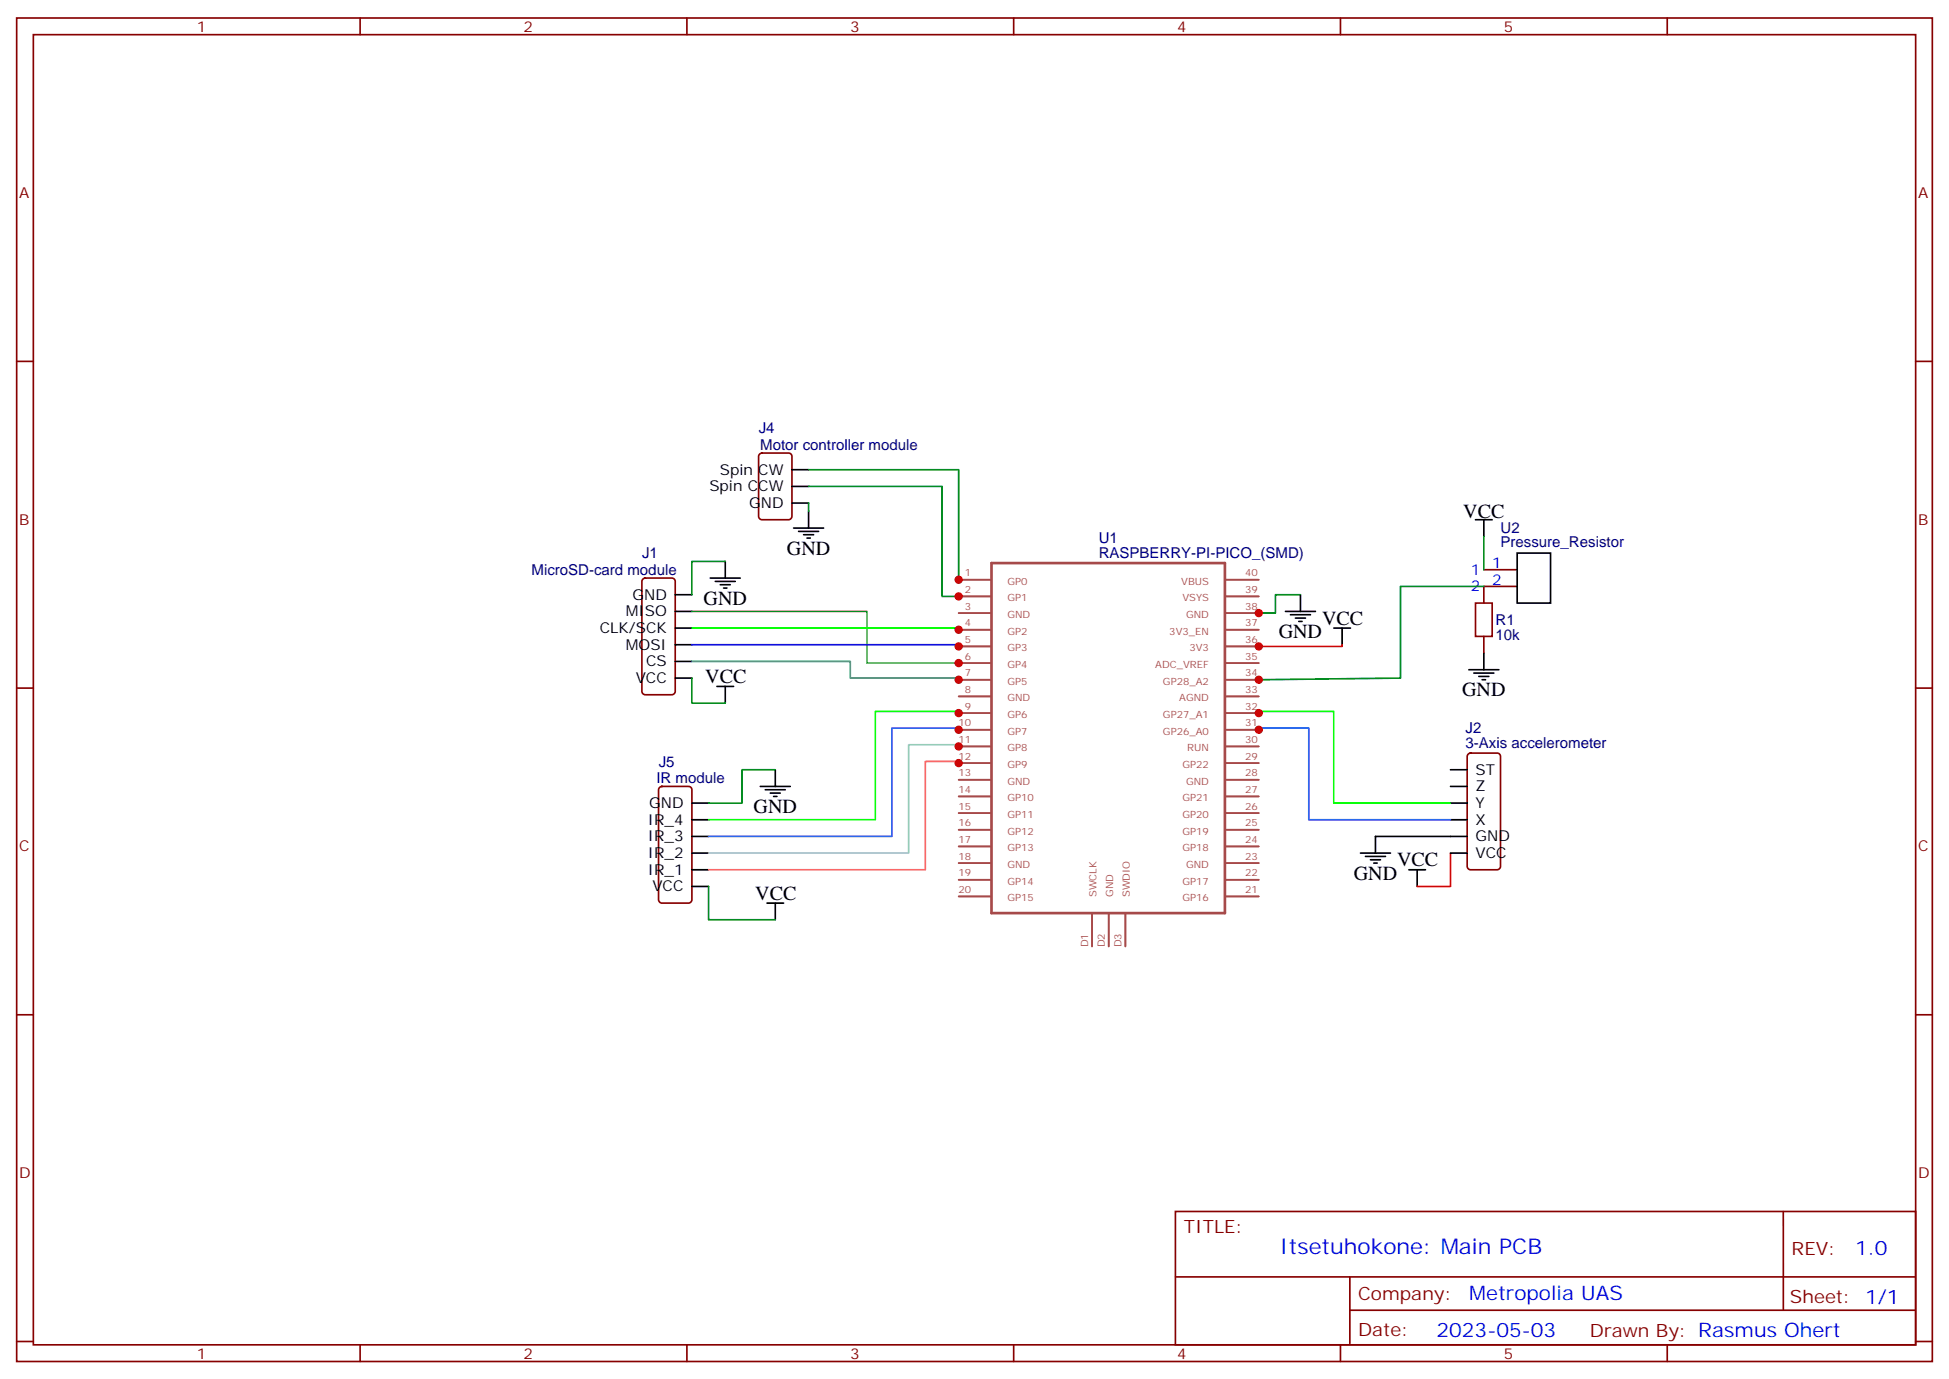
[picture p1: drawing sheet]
<svg xmlns="http://www.w3.org/2000/svg" width="412mm" height="292mm" viewBox="0 0 412 292" stroke-linecap="round" stroke-linejoin="round" font-family="sans-serif">
<g fill="none" stroke="#870000" stroke-width=".35">
<path d="M3.5 3.8h405.4v284.3h-405.4zM7.1 7.3h398.2v277.3h-398.2zM76.2 3.8v3.5M145.3 3.8v3.5M214.5 3.8v3.5M283.6 3.8v3.5M352.8 3.8v3.5M3.5 76.5h3.6M405.3 76.5h3.6M160.7 96.1l.5-.2h5.7a.71 .71 0 0 1 .7 .7v12.7a.76 .76 0 0 1-.7 .7h-5.7a.76 .76 0 0 1-.7-.7v-12.7zM136.1 122.5l.4-.2h5.7a.71 .71 0 0 1 .7 .7v23.3a.76 .76 0 0 1-.7 .7h-5.7a.76 .76 0 0 1-.7-.7v-23.3zM314 120.6h7"/>
<path d="M314 134.7v3.5M321 124.1h-7v3.5M3.5 145.6h3.6M310.7 159.6l.4-.2h5.7a.71 .71 0 0 1 .7 .7v23.3a.76 .76 0 0 1-.7 .7h-5.7a.76 .76 0 0 1-.7-.7v-23.3zM405.3 145.6h3.6M139.6 166.6l.5-.2h5.6a.71 .71 0 0 1 .7 .7v23.3a.76 .76 0 0 1-.7 .7h-5.6a.76 .76 0 0 1-.8-.7v-23.3zM3.5 214.8h3.6M405.3 214.8h3.6M248.7 256.4h156.6v28.2h-156.6zM377.3 256.4v20.9M248.7 270.2h156.5M285.6 277.3h119.6"/>
<path d="M285.6 270.2v14.2M3.5 283.9h3.6M76.2 284.6v3.5M145.3 284.6v3.5M214.5 284.6v3.5M283.6 284.6v3.5M352.8 284.6v3.5M405.3 283.9h3.6"/>
</g>
<g fill="none" stroke="#a64a4a" stroke-width=".35">
<path d="M202.8 122.7h7M202.8 126.2h7M202.8 129.8h7M202.8 133.3h7M202.8 136.8h7M259.4 122.7h6.9M259.4 126.2h6.9M259.4 129.8h6.9M259.4 133.3h6.9M259.4 136.8h6.9M202.8 140.3h7M202.8 143.9h7"/>
<path d="M202.8 147.4h7M202.8 154.4h7M202.8 150.9h7M202.8 158h7M259.4 140.3h6.9M259.4 143.9h6.9M259.4 147.4h6.9M259.4 154.4h6.9M259.4 150.9h6.9M259.4 158h6.9M202.8 165h7M202.8 161.5h7"/>
<path d="M202.8 168.6h7M202.8 172.1h7M202.8 175.6h7M202.8 179.1h7M259.4 165h6.9M259.4 161.5h6.9M259.4 168.6h6.9M259.4 172.1h6.9M259.4 175.6h6.9M259.4 179.1h6.9M202.8 182.7h7M202.8 186.2h7"/>
<path d="M202.8 189.7h7M231.1 193.4v6.9M234.6 193.4v6.9M238.1 193.4v6.9M259.4 182.7h6.9M259.4 186.2h6.9M259.4 189.7h6.9"/>
</g>
<path d="M209.8 119.2h49.4v74.1h-49.4z" fill="none" stroke="#a64a4a" stroke-width=".56"/>
<g fill="none" stroke="#000" stroke-width=".35">
<path d="M167.6 99.4h3.5M153.5 118.8v3.5M167.6 106.5h3.5M167.6 102.9h3.5M167.9 111.8h6.4M169 112.5h4.2M170 113.2h2.2M170.7 113.9h.7M171.1 108.2v3.6M312.2 110h3.5M314 110v3.5M321 117.1h7.1v10.5h-7.1z"/>
<path d="M142.9 132.9h3.5M142.9 129.4h3.5M142.9 140h3.5M142.9 136.5h3.5M142.9 125.9h3.5M150.3 122.3h6.3M151.3 123h4.3M152.4 123.8h2.1M153.1 124.5h.7M272 129.4h6.3M273 130.1h4.3M274.1 130.8h2.1"/>
<path d="M274.8 131.5h.7M275.2 125.9v3.5M282.2 132.9h3.6M284 132.9v3.6M314 138.2v3.5M142.9 143.5h3.5M151.7 145.3h3.5M153.5 145.3v3.5M310.8 141.7h6.3M311.9 142.5h4.2M312.9 143.2h2.1M313.6 143.9h.7"/>
<path d="M146.4 177h3.5M146.4 170h3.5M146.4 173.5h3.5M160.9 166.4h6.3M161.9 167.1h4.3M163 167.9h2.1M163.7 168.6h.7M164 162.9v3.5M306.9 162.9h3.5M306.9 166.4h3.5M306.9 170h3.5M306.9 173.5h3.5"/>
<path d="M310.4 177h-19.4v3.6M146.4 184.1h3.5M146.4 180.6h3.5M146.4 187.6h3.5M162.3 191.1h3.5M164 191.1v3.6M287.9 180.6h6.3M288.9 181.3h4.3M290 182h2.1M290.7 182.7h.7M298.1 184.1h3.5M299.9 184.1v3.5"/>
<path d="M306.9 180.6h3.5"/>
</g>
<path d="M284 136.5v.3h-17.7M306.9 180.6v7h-7" fill="none" stroke="#f00" stroke-width=".35"/>
<path d="M171.1 99.4h31.7v23.3M153.5 118.8h-7.1v7.1M171.1 102.9h28.2v23.3h3.5M171.1 106.5v1.7M314 113.5v7.1M275.2 125.9h-5.3v3.9h-3.6M314 124.1h-17.7v19.4l-30 .4M146.4 143.5v5.3h7.1M164 162.9h-7v7.1h-7.1M149.9 187.6v7.1h14.1" fill="none" stroke="#008700" stroke-width=".35"/>
<path d="M312.2 127.6h3.5v7.1h-3.5z" fill="none" stroke="#a10000" stroke-width=".35"/>
<path d="M146.4 129.4h37v10.9h19.4" fill="none" stroke="#690" stroke-width=".35"/>
<path d="M146.4 140h33.5v3.5h22.9v.4" fill="none" stroke="#099" stroke-width=".35"/>
<path d="M146.4 132.9h56.4v.4M202.8 150.9v-.3h-17.6v22.9h-35.3M266.3 150.9v-.3h15.9v19.4h24.7" fill="none" stroke="#0f0" stroke-width=".35"/>
<path d="M202.8 154.4v-.3h-14.1v22.9h-38.8" fill="none" stroke="#36f" stroke-width=".35"/>
<path d="M202.8 158v-.4h-10.5v23h-42.4" fill="none" stroke="#9cc" stroke-width=".35"/>
<path d="M202.8 161.5v-.4h-7v23h-45.9" fill="none" stroke="#f66" stroke-width=".35"/>
<path d="M146.4 136.5h56.4v.3" fill="none" stroke="#00f" stroke-width=".35"/>
<path d="M266.3 154.4v-.3h10.6v19.4h30" fill="none" stroke="#06f" stroke-width=".35"/>
<g fill="#c00">
<circle cx="266.3" cy="136.8" r=".88"/>
<circle cx="266.3" cy="143.9" r=".88"/>
<circle cx="202.8" cy="122.7" r=".88"/>
<circle cx="202.8" cy="126.2" r=".88"/>
<circle cx="266.3" cy="129.8" r=".88"/>
<circle cx="202.8" cy="140.3" r=".88"/>
<circle cx="202.8" cy="143.9" r=".88"/>
<circle cx="202.8" cy="150.9" r=".88"/>
<circle cx="202.8" cy="154.4" r=".88"/>
<circle cx="202.8" cy="158" r=".88"/>
<circle cx="202.8" cy="161.5" r=".88"/>
<circle cx="202.8" cy="133.3" r=".88"/>
<circle cx="202.8" cy="136.8" r=".88"/>
<circle cx="266.3" cy="154.4" r=".88"/>
<circle cx="266.3" cy="150.9" r=".88"/>
</g>
<text font-size="4.6" fill="#00f" x="270.8" y="265.4">Itsetuhokone: Main PCB</text>
<g font-size="4.2">
<text x="309.6" y="109.6">VCC</text>
<text x="166.5" y="117.4">GND</text>
<text x="148.9" y="128">GND</text>
<text x="270.6" y="135">GND</text>
<text x="279.8" y="132.2">VCC</text>
<text x="149.2" y="144.6">VCC</text>
<text x="309.4" y="147.4">GND</text>
<text x="159.5" y="172.1">GND</text>
<text x="295.6" y="183.4">VCC</text>
<text x="159.8" y="190.4">VCC</text>
<text x="286.5" y="186.2">GND</text>
</g>
<g font-size="4.2" fill="#00f">
<text x="392.5" y="265.7">1.0</text>
<text x="310.9" y="275.2">Metropolia UAS</text>
<text x="304" y="283">2023-05-03</text>
</g>
<g font-size="3.9" fill="#800">
<text x="250.5" y="261">TITLE:</text>
<text x="379.1" y="265.7">REV:</text>
<text x="287.4" y="275.2">Company:</text>
<text x="378.7" y="275.8">Sheet: 1/1</text>
<text x="287.4" y="282.9">Date:</text>
<text x="336.4" y="282.9">Drawn By: Rasmus Ohert</text>
</g>
<g font-size="3.2" fill="#800">
<text x="41.6" y="6.8">1</text>
<text x="110.8" y="6.8">2</text>
<text x="179.9" y="6.8">3</text>
<text x="249.1" y="6.8">4</text>
<text x="318.2" y="6.8">5</text>
<text x="4.1" y="41.9">A</text>
<text x="405.9" y="41.9">A</text>
<text x="4.1" y="111.1">B</text>
<text x="405.9" y="111.1">B</text>
<text x="4.1" y="180.2">C</text>
<text x="405.9" y="180.2">C</text>
<text x="4.1" y="249.3">D</text>
<text x="405.9" y="249.3">D</text>
<text x="41.6" y="287.6">1</text>
<text x="110.8" y="287.6">2</text>
<text x="179.9" y="287.6">3</text>
<text x="249.1" y="287.6">4</text>
<text x="318.2" y="287.6">5</text>
</g>
<g font-size="3.2" fill="#000080">
<text x="160.5" y="91.7">J4</text>
<text x="160.9" y="95.2">Motor controller module</text>
<text x="317.5" y="112.7">U2</text>
<text x="135.8" y="118.2">J1</text>
<text x="232.5" y="118.1">RASPBERRY-PI-PICO_(SMD)</text>
<text x="232.5" y="114.9">U1</text>
<text x="317.5" y="115.9">Pressure_Resistor</text>
<text x="112.5" y="121.7">MicroSD-card module</text>
<text x="316.4" y="135.5">10k</text>
<text x="316.4" y="132.3">R1</text>
<text x="310.1" y="155.2">J2</text>
<text x="310.1" y="158.3">3-Axis accelerometer</text>
<text x="138.9" y="165.8">IR module</text>
<text x="139.4" y="162.3">J5</text>
</g>
<g font-size="3.2">
<text x="152.3" y="100.5">Spin CW</text>
<text x="150.1" y="104">Spin CCW</text>
<text x="158.5" y="107.5">GND</text>
<text x="132.4" y="130.5">MISO</text>
<text x="133.8" y="126.9">GND</text>
<text x="126.9" y="134">CLK/SCK</text>
<text x="132.4" y="137.5">MOSI</text>
<text x="136.7" y="141">CS</text>
<text x="134.5" y="144.6">VCC</text>
<text x="312.2" y="164">ST</text>
<text x="312.2" y="167.5">Z</text>
<text x="137.4" y="171">GND</text>
<text x="312.2" y="171">Y</text>
<text x="137.1" y="178.1">IR_3</text>
<text x="137.1" y="174.6">IR_4</text>
<text x="312.2" y="174.6">X</text>
<text x="312.2" y="178.1">GND</text>
<text x="137.1" y="185.1">IR_1</text>
<text x="137.1" y="181.6">IR_2</text>
<text x="312.2" y="181.6">VCC</text>
<text x="138" y="188.7">VCC</text>
</g>
<g font-size="3.2" fill="#00f">
<text x="311.2" y="121.6">1</text>
<text x="311.2" y="125.2">2</text>
<text x="315.7" y="120.2">1</text>
<text x="315.7" y="123.8">2</text>
</g>
<g font-size="2.1" fill="#a54b4b">
<text x="204.2" y="122">1</text>
<text x="204.2" y="125.5">2</text>
<text x="213.2" y="123.7">GP0</text>
<text x="249.9" y="123.7">VBUS</text>
<text x="263.5" y="125.5">39</text>
<text x="263.5" y="122">40</text>
<text x="204.2" y="129.1">3</text>
<text x="213.2" y="127.3">GP1</text>
<text x="213.2" y="130.8">GND</text>
<text x="250.2" y="127.3">VSYS</text>
<text x="251" y="130.8">GND</text>
<text x="263.5" y="129.1">38</text>
<text x="204.2" y="132.6">4</text>
<text x="204.2" y="136.1">5</text>
<text x="213.2" y="134.3">GP2</text>
<text x="213.2" y="137.8">GP3</text>
<text x="247.4" y="134.3">3V3_EN</text>
<text x="251.7" y="137.8">3V3</text>
<text x="263.5" y="136.1">36</text>
<text x="263.5" y="132.6">37</text>
<text x="204.2" y="139.6">6</text>
<text x="204.2" y="143.2">7</text>
<text x="213.2" y="141.4">GP4</text>
<text x="244.5" y="141.4">ADC_VREF</text>
<text x="263.5" y="139.6">35</text>
<text x="263.5" y="143.2">34</text>
<text x="204.2" y="146.7">8</text>
<text x="213.2" y="144.9">GP5</text>
<text x="213.2" y="148.4">GND</text>
<text x="246.1" y="144.9">GP28_A2</text>
<text x="249.5" y="148.4">AGND</text>
<text x="263.5" y="146.7">33</text>
<text x="202.8" y="153.8">10</text>
<text x="204.2" y="150.2">9</text>
<text x="213.2" y="152">GP6</text>
<text x="213.2" y="155.5">GP7</text>
<text x="246.1" y="155.5">GP26_A0</text>
<text x="246.1" y="152">GP27_A1</text>
<text x="263.5" y="153.8">31</text>
<text x="263.5" y="150.2">32</text>
<text x="202.8" y="157.3">11</text>
<text x="202.8" y="160.8">12</text>
<text x="213.2" y="159">GP8</text>
<text x="251.2" y="159">RUN</text>
<text x="263.5" y="157.3">30</text>
<text x="263.5" y="160.8">29</text>
<text x="202.8" y="164.3">13</text>
<text x="202.8" y="167.9">14</text>
<text x="213.2" y="166.1">GND</text>
<text x="213.2" y="162.5">GP9</text>
<text x="250.2" y="162.5">GP22</text>
<text x="251" y="166.1">GND</text>
<text x="263.5" y="164.3">28</text>
<text x="263.5" y="167.9">27</text>
<text x="202.8" y="171.4">15</text>
<text x="213.2" y="169.6">GP10</text>
<text x="213.2" y="173.1">GP11</text>
<text x="250.2" y="173.1">GP20</text>
<text x="250.2" y="169.6">GP21</text>
<text x="263.5" y="171.4">26</text>
<text x="202.8" y="174.9">16</text>
<text x="202.8" y="178.4">17</text>
<text x="213.2" y="176.7">GP12</text>
<text x="250.2" y="176.7">GP19</text>
<text x="263.5" y="178.4">24</text>
<text x="263.5" y="174.9">25</text>
<text x="202.8" y="182">18</text>
<text x="202.8" y="185.5">19</text>
<text x="213.2" y="183.7">GND</text>
<text x="213.2" y="180.2">GP13</text>
<text x="250.2" y="180.2">GP18</text>
<text x="251" y="183.7">GND</text>
<text x="263.5" y="182">23</text>
<text x="263.5" y="185.5">22</text>
<text x="202.8" y="189">20</text>
<text x="213.2" y="187.2">GP14</text>
<text x="213.2" y="190.8">GP15</text>
<text x="232" y="189.9" transform="rotate(-90 232 189.9)">SWCLK</text>
<text x="235.5" y="189.9" transform="rotate(-90 235.5 189.9)">GND</text>
<text x="239.1" y="189.9" transform="rotate(-90 239.1 189.9)">SWDIO</text>
<text x="250.2" y="190.8">GP16</text>
<text x="250.2" y="187.2">GP17</text>
<text x="263.5" y="189">21</text>
<text x="230.3" y="200.5" transform="rotate(-90 230.3 200.5)">D1</text>
<text x="233.8" y="200.5" transform="rotate(-90 233.8 200.5)">D2</text>
<text x="237.3" y="200.5" transform="rotate(-90 237.3 200.5)">D3</text>
</g>
</svg>
